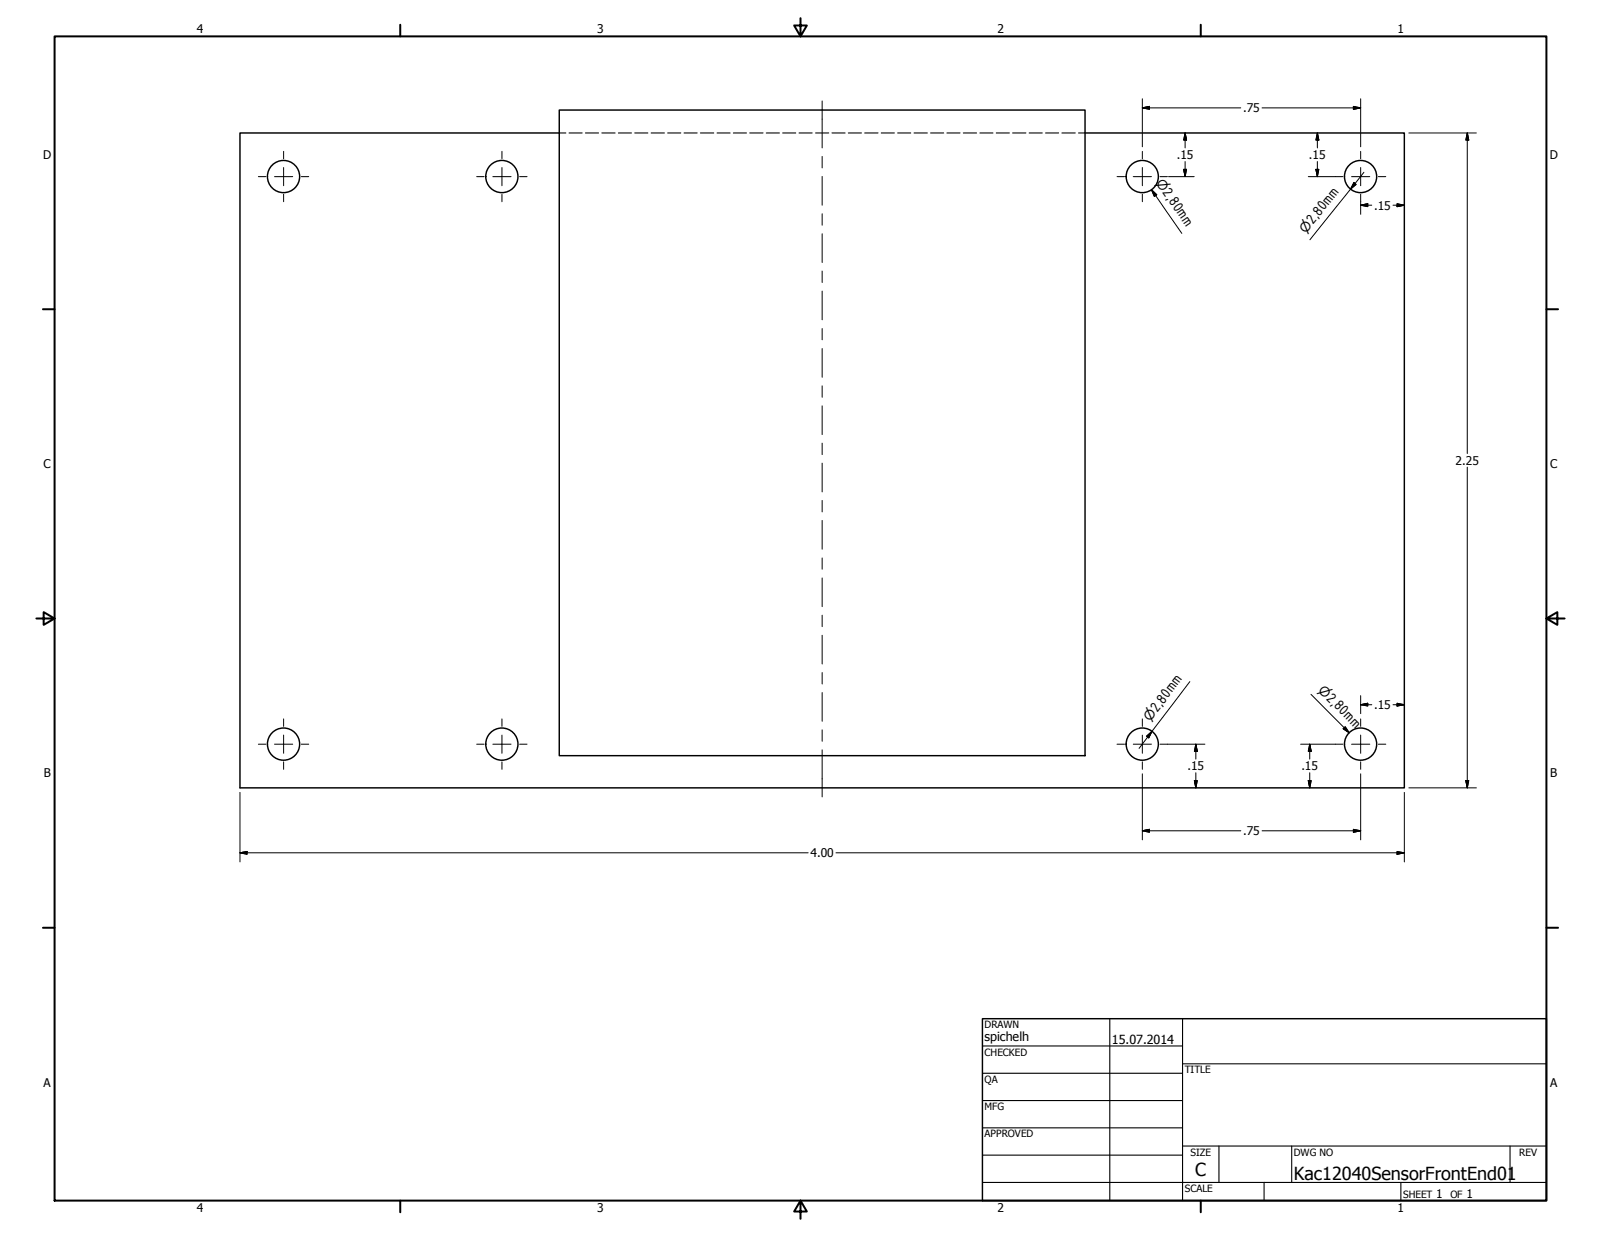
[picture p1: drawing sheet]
<svg xmlns="http://www.w3.org/2000/svg" width="559mm" height="432mm" viewBox="0 0 559 432" stroke-linecap="round" stroke-linejoin="round" font-family="sans-serif">
<!-- layer: Visible (ANSI) -->
<g fill="none" stroke="#000" stroke-width=".51">
<path d="M195.2 38.4h183.5v225.4h-183.5zM195.2 46.4h-111.4v228.6h406.4v-228.6h-111.5"/>
<circle cx="99" cy="61.6" r="5.6"/>
<circle cx="175.2" cy="61.6" r="5.6"/>
<circle cx="398.7" cy="61.6" r="5.6"/>
<circle cx="474.9" cy="61.6" r="5.6"/>
<circle cx="99" cy="259.7" r="5.6"/>
<circle cx="175.2" cy="259.7" r="5.6"/>
<circle cx="398.7" cy="259.7" r="5.6"/>
<circle cx="474.9" cy="259.7" r="5.6"/>
</g>
<!-- layer: Hidden (ANSI) -->
<g fill="none" stroke="#000" stroke-width=".38">
<path d="M195.2 46.4h2.3M198.6 46.4h4.6M204.3 46.4h4.6M210.1 46.4h4.6M215.8 46.4h4.6M221.6 46.4h4.5M227.3 46.4h4.6M233 46.4h4.6M238.8 46.4h4.5M244.5 46.4h4.6M250.3 46.4h4.5M256 46.4h4.5"/>
<path d="M261.7 46.4h4.6M267.5 46.4h4.5M273.2 46.4h4.5M278.9 46.4h4.6M284.7 46.4h4.5M290.4 46.4h4.6M296.1 46.4h4.6M301.8 46.4h4.7M307.6 46.4h4.6M313.3 46.4h4.6M319 46.4h4.7M324.8 46.4h4.6"/>
<path d="M330.5 46.4h4.6M336.2 46.4h4.7M342 46.4h4.6M347.7 46.4h4.6M353.4 46.4h4.7M359.2 46.4h4.6M364.9 46.4h4.6M370.6 46.4h4.7M376.4 46.4h2.3"/>
</g>
<!-- layer: Border (ANSI) -->
<g fill="none" stroke="#000" stroke-width=".7">
<path d="M19 12.7h520.8v406.4h-520.8zM139.7 8.6v4.1M279.4 6.3v6.4l-2.2-3.8h4.4l-2.2 3.8M419.1 8.6v4.1M15 107.9h4M539.8 107.9h4M12.7 215.9h6.3l-3.8-2.2v4.4l3.8-2.2M539.8 215.9l3.8 2.2v-4.4l-3.8 2.2h6.3M15 323.8h4M539.8 323.8h4M139.7 419.1v4.1M279.4 419.1l2.2 3.8h-4.4l2.2-3.8v6.3"/>
<path d="M419.1 419.1v4.1"/>
</g>
<!-- layer: Title (ANSI) -->
<g fill="none" stroke="#000" stroke-width=".38">
<path d="M387.3 355.6v63.5M412.7 355.6v63.5M342.9 365.1h69.8M342.9 374.6h69.8M412.7 371.3h127.1M342.9 384.2h69.8M342.9 393.7h69.8M342.9 412.7h196.9M342.9 403.2h69.8M412.7 400h127.1M425.4 400v12.7M441.2 412.7v6.4"/>
<path d="M450.8 400v12.7M488.9 412.7v6.4M527 400v12.7"/>
</g>
<path d="M342.9 355.6h196.9v63.5h-196.9z" fill="none" stroke="#000" stroke-width=".51"/>
<!-- layer: Dimension (ANSI) -->
<g fill="none" stroke="#000" stroke-width=".35">
<path d="M398.7 37.7l2.5-.6v1.1zM398.7 37.7h34.4M398.7 34.5v16.7M440.5 37.7h34.4M472.4 37.1l2.5 .6-2.5 .5zM474.9 34.5v16.7M413.1 59.1h1l-.5 2.6zM413.6 46.4l.5 2.5h-1zM413.6 46.4v5.2M413.6 56.4v5.3M459.3 59.1h1l-.5 2.6zM459.8 46.4l.5 2.5h-1z"/>
<path d="M459.8 46.4v5.2M459.8 56.4v5.3M491.7 46.4h23.6M512.1 46.4l.5 2.5h-1zM512.1 46.4v111.9M401.9 66.2l1.8 1.8-.8 .6zM401.9 66.2l10.6 15.3M407.9 61.7h8.9M456.6 61.7h9.5M472.6 63.8l.7 .6-1.9 1.6zM474.9 71.6l2.5-.5v1zM474.9 71.6h3.9"/>
<path d="M474.9 70.4v4.4M476.1 60.1l-18.9 23.6M486.2 71.6h4M487.6 71.1l2.6 .5-2.6 .5zM512.1 163.1v111.9M415.3 237.9l-17.7 23.3M400.2 257l1.9-1.7-1.2 2.3zM407.5 259.8h13.1M417.4 259.8l.5 2.5h-1zM417.4 259.8v5.2M454 259.8h12.1M457.1 259.8l.5 2.5h-1z"/>
<path d="M457.1 259.8v5.2M457.6 242.4l13.3 13.4M468.8 254.4l.7-.7 1.4 2.1zM474.9 246l2.5-.5v.9zM474.9 242.8v6.3M474.9 246h3.9M486.2 246h4M487.6 245.5l2.6 .5-2.6 .4zM83.8 276.6v24.3M398.7 270.1v23.1M416.9 272.5h1l-.5 2.5zM417.4 269.7v5.3"/>
<path d="M456.6 272.5h1l-.5 2.5zM457.1 269.7v5.3M474.9 270.1v23.1M490.2 276.6v24.3M491.7 275h23.6M511.6 272.5h1l-.5 2.5zM83.8 297.7l2.4-.5v1zM83.8 297.7h198.3M291.8 297.7h198.4M398.7 290l2.5-.5v1zM398.7 290h34.4M440.5 290h34.4"/>
<path d="M472.4 289.5l2.5 .5-2.5 .5zM487.6 297.2l2.6 .5-2.6 .5z"/>
</g>
<g fill="#000" stroke="#000" stroke-width=".35">
<path d="M398.7 37.7l2.5-.6zM398.7 37.7l2.5-.6v1.1zM472.4 38.2l2.5-.5zM472.4 37.1l2.5 .6-2.5 .5zM413.1 59.1l.5 2.6zM413.1 59.1h1l-.5 2.6zM413.6 46.4l.5 2.5zM413.6 46.4l.5 2.5h-1zM459.3 59.1l.5 2.6zM459.3 59.1h1l-.5 2.6zM459.8 46.4l.5 2.5zM459.8 46.4l.5 2.5h-1z"/>
<path d="M512.1 46.4l.5 2.5zM512.1 46.4l.5 2.5h-1zM401.9 66.2l1.8 1.8zM401.9 66.2l1.8 1.8-.8 .6zM472.6 63.8l-1.2 2.2zM472.6 63.8l.7 .6-1.9 1.6zM474.9 71.6l2.5-.5zM474.9 71.6l2.5-.5v1zM487.6 72.1l2.6-.5zM487.6 71.1l2.6 .5-2.6 .5zM402.1 255.3l-1.2 2.3zM400.2 257l1.9-1.7-1.2 2.3z"/>
<path d="M468.8 254.4l2.1 1.4zM468.8 254.4l.7-.7 1.4 2.1zM474.9 246l2.5-.5zM474.9 246l2.5-.5v.9zM487.6 246.4l2.6-.4zM487.6 245.5l2.6 .5-2.6 .4zM416.9 272.5l.5 2.5zM416.9 272.5h1l-.5 2.5zM417.4 259.8l.5 2.5zM417.4 259.8l.5 2.5h-1zM456.6 272.5l.5 2.5zM456.6 272.5h1l-.5 2.5z"/>
<path d="M457.1 259.8l.5 2.5zM457.1 259.8l.5 2.5h-1zM511.6 272.5l.5 2.5zM511.6 272.5h1l-.5 2.5zM83.8 297.7l2.4-.5zM83.8 297.7l2.4-.5v1zM398.7 290l2.5-.5zM398.7 290l2.5-.5v1zM472.4 290.5l2.5-.5zM472.4 289.5l2.5 .5-2.5 .5zM487.6 298.2l2.6-.5zM487.6 297.2l2.6 .5-2.6 .5z"/>
</g>
<!-- layer: Centerline (ANSI) -->
<g fill="none" stroke="#000" stroke-width=".35">
<path d="M287 35.2v16.4M287 54.6v4M287 61.6v10M287 74.6v4M287 81.6v10M287 94.6v4M287 101.6v10M287 114.7v3.9M287 121.7v10M287 134.7v4M287 141.7v10M287 154.7v4"/>
<path d="M287 161.7v10M287 174.7v4M287 181.7v10M287 194.8v3.9M287 201.7v10.1M287 214.8v4M287 221.7v10.1M287 234.8v4M287 241.7v10.1M287 254.8v4M287 261.7v16.5"/>
</g>
<!-- layer: Center Mark (ANSI) -->
<g fill="none" stroke="#000" stroke-width=".35">
<path d="M99 52.8v2.6M99 58.5v6.3M175.2 52.8v2.6M175.2 58.5v6.3M398.7 52.8v2.6M398.7 58.5v6.3M474.9 52.8v2.6M474.9 58.5v6.3M90.2 61.7h2.6M95.8 61.7h6.4M99 67.8v2.6M105.2 61.7h2.6"/>
<path d="M166.4 61.7h2.6M172 61.7h6.4M175.2 67.8v2.6M181.4 61.7h2.6M389.9 61.7h2.6M395.5 61.7h6.4M398.7 67.8v2.6M404.9 61.7h2.6M466.1 61.7h2.6M471.7 61.7h6.4M474.9 67.8v2.6M481.1 61.7h2.6"/>
<path d="M90.2 259.8h2.6M95.8 259.8h6.4M99 251v2.6M99 256.6v6.4M105.2 259.8h2.6M166.4 259.8h2.6M172 259.8h6.4M175.2 251v2.6M175.2 256.6v6.4M181.4 259.8h2.6M389.9 259.8h2.6M395.5 259.8h6.4"/>
<path d="M398.7 251v2.6M398.7 256.6v6.4M404.9 259.8h2.6M466.1 259.8h2.6M471.7 259.8h6.4M474.9 251v2.6M474.9 256.6v6.4M481.1 259.8h2.6M99 265.9v2.6M175.2 265.9v2.6M398.7 265.9v2.6M474.9 265.9v2.6"/>
</g>
<g font-size="6.3">
<text x="417.2" y="410.6">C</text>
<text x="451.6" y="411.9">Kac12040SensorFrontEnd01</text>
</g>
<g font-size="5.5">
<text x="405.6" y="67.2" transform="rotate(55 405.6 67.2)">2,80mm</text>
<text x="458.2" y="78.5" transform="rotate(-51 458.2 78.5)">2,80mm</text>
<text x="462.7" y="244" transform="rotate(45 462.7 244)">2,80mm</text>
<text x="403.9" y="248.9" transform="rotate(-53 403.9 248.9)">2,80mm</text>
</g>
<g font-size="4.6">
<text x="403.4" y="63.9" transform="rotate(55 403.4 63.9)">⌀</text>
<text x="455.7" y="81.5" transform="rotate(-51 455.7 81.5)">⌀</text>
<text x="459.9" y="241.2" transform="rotate(45 459.9 241.2)">⌀</text>
<text x="401.4" y="252" transform="rotate(-53 401.4 252)">⌀</text>
</g>
<g font-size="4.4">
<text x="343.7" y="363.5">spichelh</text>
<text x="388.1" y="364.3">15.07.2014</text>
</g>
<g font-size="4.2">
<text x="68.7" y="11.7">4</text>
<text x="208.4" y="11.7">3</text>
<text x="348.1" y="11.7">2</text>
<text x="487.8" y="11.7">1</text>
<text x="433.9" y="39.1">.75</text>
<text x="15.1" y="55.5">D</text>
<text x="410.7" y="55.5">.15</text>
<text x="456.9" y="55.5">.15</text>
<text x="540.9" y="55.5">D</text>
<text x="479.6" y="73.2">.15</text>
<text x="15.2" y="163.4">C</text>
<text x="508.1" y="162.2">2.25</text>
<text x="541" y="163.4">C</text>
<text x="479.6" y="247.5">.15</text>
<text x="414.5" y="268.9">.15</text>
<text x="454.2" y="268.9">.15</text>
<text x="15.3" y="271.4">B</text>
<text x="541.1" y="271.4">B</text>
<text x="433.9" y="291.5">.75</text>
<text x="282.9" y="299.2">4.00</text>
<text x="15.2" y="379.3">A</text>
<text x="541" y="379.3">A</text>
<text x="501.3" y="418.3">1</text>
<text x="511.8" y="418.3">1</text>
<text x="68.7" y="423.2">4</text>
<text x="208.4" y="423.2">3</text>
<text x="348.1" y="423.2">2</text>
<text x="487.8" y="423.2">1</text>
</g>
<g font-size="3.5">
<text x="343.7" y="358.9">DRAWN</text>
<text x="343.7" y="368.5">CHECKED</text>
<text x="413.5" y="374.6">TITLE</text>
<text x="343.7" y="378">QA</text>
<text x="343.7" y="387.5">MFG</text>
<text x="343.7" y="397.1">APPROVED</text>
<text x="415.5" y="403.4">SIZE</text>
<text x="451.6" y="403.4">DWG NO</text>
<text x="530.3" y="403.4">REV</text>
<text x="413.5" y="416.1">SCALE</text>
<text x="489.7" y="418.3">SHEET</text>
<text x="506.2" y="418.3">OF</text>
</g>
</svg>
